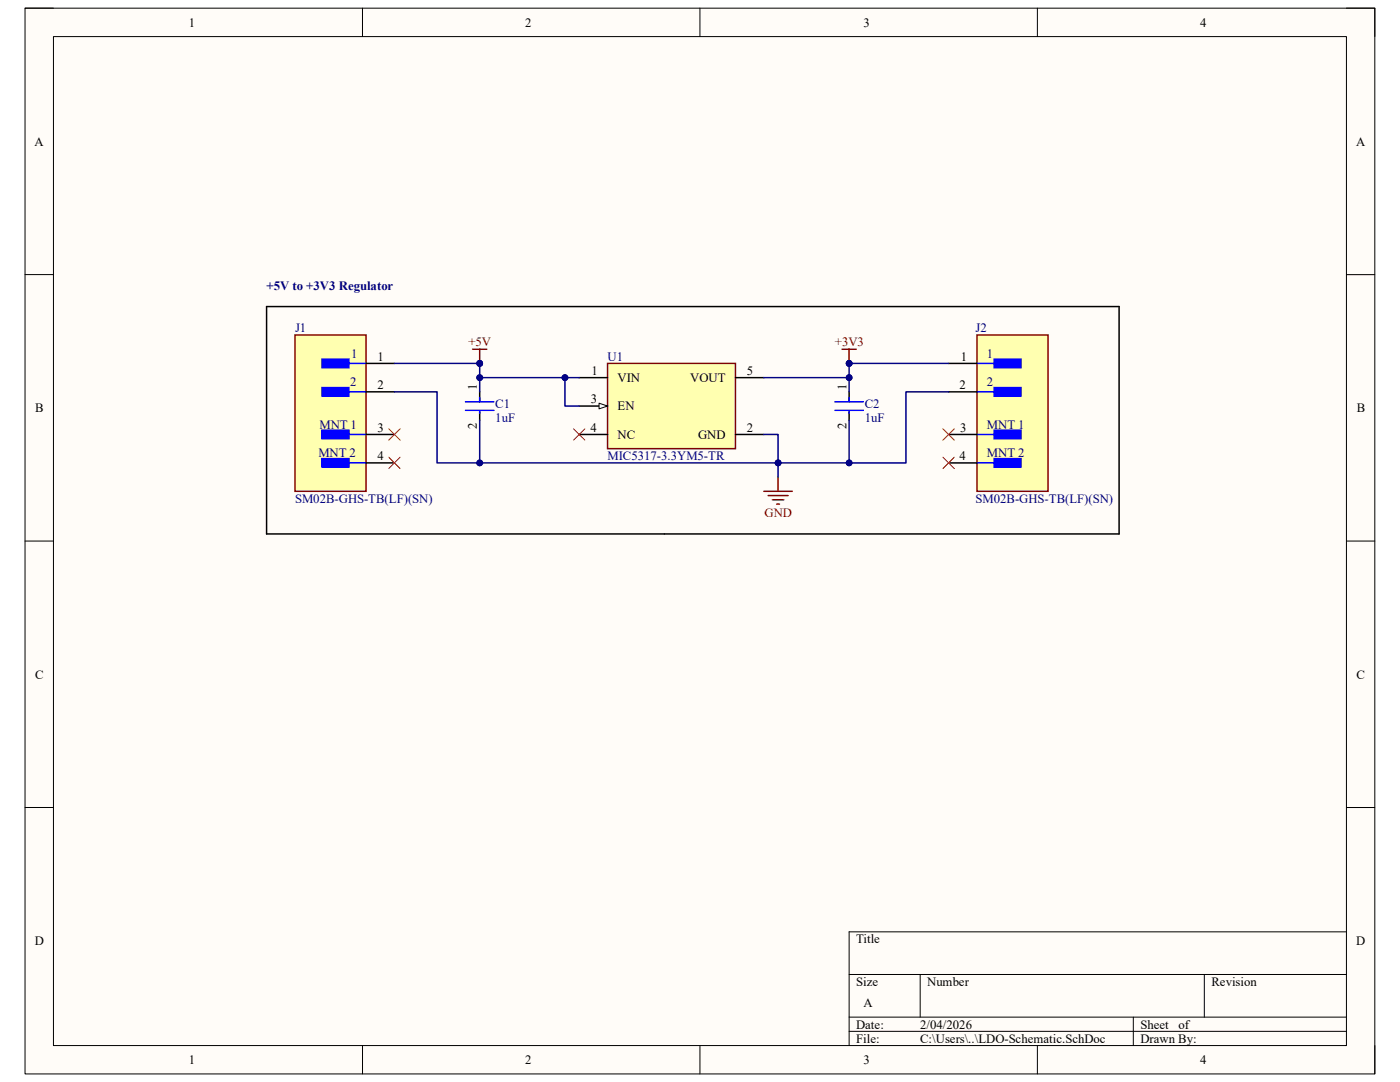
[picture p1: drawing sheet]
# Altium schematic sheet LDO_Schematic.SchDoc
size A; SheetNumber: 1; SheetTotal: 1

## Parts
C1  1uF  [FP-CC0805-0_85-MFG]
C2  1uF  [FP-CC0805-0_85-MFG]
J1  SM02B-GHS-TB(LF)(SN)  [FP-SM02B-GHS-TB_LF_SN-MFG]
J2  SM02B-GHS-TB(LF)(SN)  [FP-SM02B-GHS-TB_LF_SN-MFG]
U1  MIC5317-3.3YM5-TR  [FP-SOT23-5LD-PL-1-MFG]

## Blocks framed on the sheet
+5V to +3V3 Regulator: C1 C2 J1 J2 U1

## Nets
+3V3: C2.1 J2.1 U1.5(VOUT)
+5V: C1.1 J1.1 U1.1(VIN) U1.3(EN)
GND: C1.2 C2.2 J1.2 J2.2 U1.2(GND)

Not connected (* = marked no-connect by the designer): J1 3(MNT_1)* 4(MNT_2)*; J2 3(MNT_1)* 4(MNT_2)*; U1 4(NC)*
